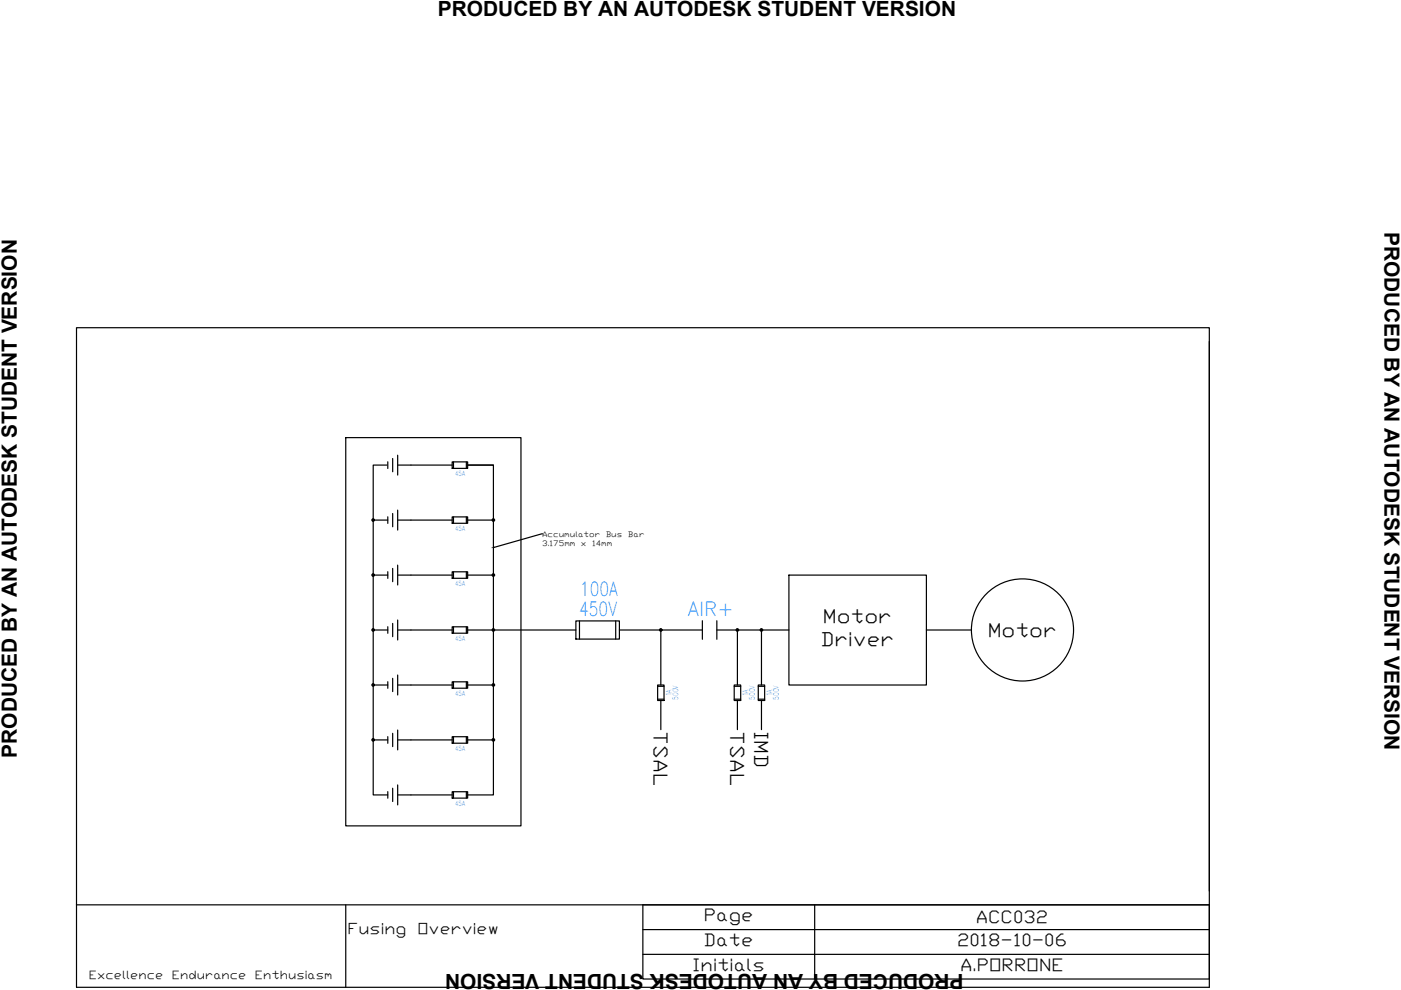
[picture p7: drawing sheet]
<svg xmlns="http://www.w3.org/2000/svg" width="297mm" height="210mm" viewBox="0 0 297 210" stroke-linecap="round" stroke-linejoin="round" font-family="sans-serif">
<g fill="none" stroke="#000" stroke-width=".25">
<path d="M16.2 69.5h240.2v139.8h-240.2zM256.4 72.4v116.5M73.3 92.8h37.2v82.3h-37.2zM82 98.6h-2.9v69.9h3.1M82.2 97.9v1.4M83.3 97.2v2.8M84.3 96.5v4.2M84.3 98.6h11.6M95.9 97.9h3.3v1.4h-3.3zM96.1 97.9v1.4M98.9 97.9v1.4M104.6 98.6h-5.4h5.4v69.9h-5.4"/>
<path d="M79.1 110.3h3.1M82.2 109.6v1.4M83.3 108.9v2.8M84.3 108.2v4.2M84.3 119.8v4.2M84.3 110.3h11.6M95.9 109.6h3.3v1.3h-3.3zM96.1 109.6v1.3M98.9 109.6v1.3M99.2 110.3h5.4M115 113.2l-10.3 2.9M79.1 121.9h3.1"/>
<path d="M79.1 133.6h3.1M82.2 121.2v1.4M82.2 132.9v1.4M83.3 120.5v2.8M83.3 132.2v2.8M84.3 131.5v4.2M84.3 121.9h11.6M84.3 133.6h11.6M95.9 121.2h3.3v1.4h-3.3zM95.9 132.9h3.3v1.4h-3.3zM96.1 121.2v1.4M96.1 132.9v1.4"/>
<path d="M98.9 121.2v1.4M98.9 132.9v1.4M99.2 133.6h22.9M99.2 121.9h5.4M122.1 131.6h9.2v3.9h-9.2zM122.9 131.6v3.9M130.5 131.6v3.9M131.3 133.6h17.6M140.1 133.6v11.6M148.9 131.6v3.9M152 133.6h15.3M152 131.6v3.9"/>
<path d="M156.3 133.6v11.6M161.4 133.6v11.6M167.3 121.9h29.1v23.3h-29.1zM196.4 133.6h9.5M79.1 145.2h3.1M79.1 156.9h3.1M82.2 144.5v1.4M82.2 156.2v1.4M83.3 143.8v2.8M83.3 155.5v2.8M84.3 143.1v4.3M84.3 154.8v4.2"/>
<path d="M84.3 145.2h11.6M84.3 156.9h11.6M95.9 144.6h3.3v1.3h-3.3zM95.9 156.2h3.3v1.4h-3.3zM96.1 144.6v1.3M96.1 156.2v1.4M98.9 144.6v1.3M98.9 156.2v1.4M99.2 145.2h5.4M99.2 156.9h5.4M139.4 145.2h1.4v3.3h-1.4zM139.4 148.2h1.4"/>
<path d="M139.4 145.5h1.4M140.1 148.5v6.2M155.7 145.2h1.3v3.3h-1.3zM155.7 148.2h1.3M155.7 145.5h1.3M156.3 148.5v6.2M160.8 145.2h1.3v3.3h-1.3zM160.8 148.2h1.3M160.8 145.5h1.3M161.4 148.5v6.2M82.2 167.8v1.4M83.3 167.1v2.8"/>
<path d="M84.3 166.4v4.3M84.3 168.5h11.6M95.9 167.9h3.3v1.3h-3.3zM96.1 167.9v1.3M98.9 167.9v1.3M16.2 191.8h240.2v15.8h-120.1v-15.8M73.3 191.8v17.5M136.3 197.1h120.1M172.7 191.8v15.8M136.3 202.3h120.1"/>
<circle cx="79.1" cy="110.3" r=".26"/>
<circle cx="79.1" cy="110.3" r=".16"/>
<circle cx="79.1" cy="110.3" r=".07"/>
<circle cx="104.6" cy="110.3" r=".26"/>
<circle cx="104.6" cy="110.3" r=".16"/>
<circle cx="104.6" cy="110.3" r=".07"/>
<circle cx="79.1" cy="121.9" r=".26"/>
<circle cx="79.1" cy="133.6" r=".26"/>
<circle cx="79.1" cy="121.9" r=".16"/>
<circle cx="79.1" cy="133.6" r=".16"/>
<circle cx="79.1" cy="133.6" r=".07"/>
<circle cx="79.1" cy="121.9" r=".07"/>
<circle cx="104.6" cy="121.9" r=".26"/>
<circle cx="104.6" cy="133.6" r=".26"/>
<circle cx="104.6" cy="121.9" r=".16"/>
<circle cx="104.6" cy="133.6" r=".16"/>
<circle cx="104.6" cy="121.9" r=".07"/>
<circle cx="104.6" cy="133.6" r=".07"/>
<circle cx="140.1" cy="133.6" r=".26"/>
<circle cx="140.1" cy="133.6" r=".16"/>
<circle cx="140.1" cy="133.6" r=".07"/>
<circle cx="156.3" cy="133.6" r=".26"/>
<circle cx="156.3" cy="133.6" r=".16"/>
<circle cx="156.3" cy="133.6" r=".07"/>
<circle cx="161.4" cy="133.6" r=".26"/>
<circle cx="161.4" cy="133.6" r=".16"/>
<circle cx="161.4" cy="133.6" r=".07"/>
<circle cx="216.8" cy="133.6" r="10.8"/>
<circle cx="79.1" cy="156.9" r=".26"/>
<circle cx="79.1" cy="145.2" r=".26"/>
<circle cx="79.1" cy="145.2" r=".16"/>
<circle cx="79.1" cy="156.9" r=".16"/>
<circle cx="79.1" cy="156.9" r=".07"/>
<circle cx="79.1" cy="145.2" r=".07"/>
<circle cx="104.6" cy="156.9" r=".26"/>
<circle cx="104.6" cy="145.2" r=".26"/>
<circle cx="104.6" cy="156.9" r=".16"/>
<circle cx="104.6" cy="145.2" r=".16"/>
<circle cx="104.6" cy="145.2" r=".07"/>
<circle cx="104.6" cy="156.9" r=".07"/>
</g>
<path d="M104.6 116.1l.1-.1z" fill="#000" stroke="#000" stroke-width=".21"/>
<g font-size="4.4">
<text x="92.8" y="3.4">PRODUCED BY AN AUTODESK STUDENT VERSION</text>
<text x="293.6" y="49.2" transform="rotate(90 293.6 49.2)">PRODUCED BY AN AUTODESK STUDENT VERSION</text>
<text x="3.5" y="160.6" transform="rotate(-90 3.5 160.6)">PRODUCED BY AN AUTODESK STUDENT VERSION</text>
<text x="204.3" y="206.4" transform="rotate(180 204.3 206.4)">PRODUCED BY AN AUTODESK STUDENT VERSION</text>
</g>
<g font-size="4.1" fill="#007fff">
<text x="122.8" y="130.7">450V</text>
<text x="123" y="126.3">100A</text>
<text x="145.8" y="130.5">AIR+</text>
</g>
<g font-size="4.1">
<text x="174" y="137">Driver</text>
<text x="174.5" y="132.1">Motor</text>
<text x="209.4" y="135">Motor</text>
<text x="138.6" y="155" transform="rotate(90 138.6 155)">TSAL</text>
<text x="154.9" y="155" transform="rotate(90 154.9 155)">TSAL</text>
<text x="160" y="155" transform="rotate(90 160 155)">IMD</text>
</g>
<g font-size="3.7">
<text x="149.2" y="195.4">Page</text>
<text x="206.9" y="195.8">ACC032</text>
<text x="149.2" y="200.6">Date</text>
<text x="202.9" y="200.6">2018-10-06</text>
<text x="146.8" y="205.9">Initials</text>
<text x="203.6" y="205.9">A.PORRONE</text>
</g>
<g font-size="3.3">
<text x="73.7" y="198.1">Fusing</text>
<text x="88.5" y="198.1">Overview</text>
</g>
<g font-size="2.4">
<text x="18.8" y="207.5">Excellence</text>
<text x="36.4" y="207.5">Endurance</text>
<text x="54" y="207.5">Enthusiasm</text>
</g>
<g font-size="1.6">
<text x="114.9" y="113.8">Accumulator</text>
<text x="128.4" y="113.8">Bus</text>
<text x="133.1" y="113.8">Bar</text>
<text x="115" y="115.8">3.175mm</text>
<text x="123.2" y="115.8">x</text>
<text x="125.5" y="115.8">14mm</text>
</g>
<g font-size="1.6" fill="#007fff">
<text x="142.4" y="147.7" transform="rotate(-90 142.4 147.7)">1A</text>
<text x="143.8" y="148.4" transform="rotate(-90 143.8 148.4)">500V</text>
<text x="158.7" y="147.7" transform="rotate(-90 158.7 147.7)">1A</text>
<text x="160" y="148.4" transform="rotate(-90 160 148.4)">500V</text>
<text x="163.7" y="147.7" transform="rotate(-90 163.7 147.7)">1A</text>
<text x="165.1" y="148.4" transform="rotate(-90 165.1 148.4)">500V</text>
</g>
<g font-size="1.5" fill="#007fff">
<text x="96.5" y="100.9">45A</text>
<text x="96.5" y="112.6">45A</text>
<text x="96.5" y="124.2">45A</text>
<text x="96.5" y="135.9">45A</text>
<text x="96.5" y="147.5">45A</text>
<text x="96.5" y="159.2">45A</text>
<text x="96.5" y="170.8">45A</text>
</g>
</svg>
